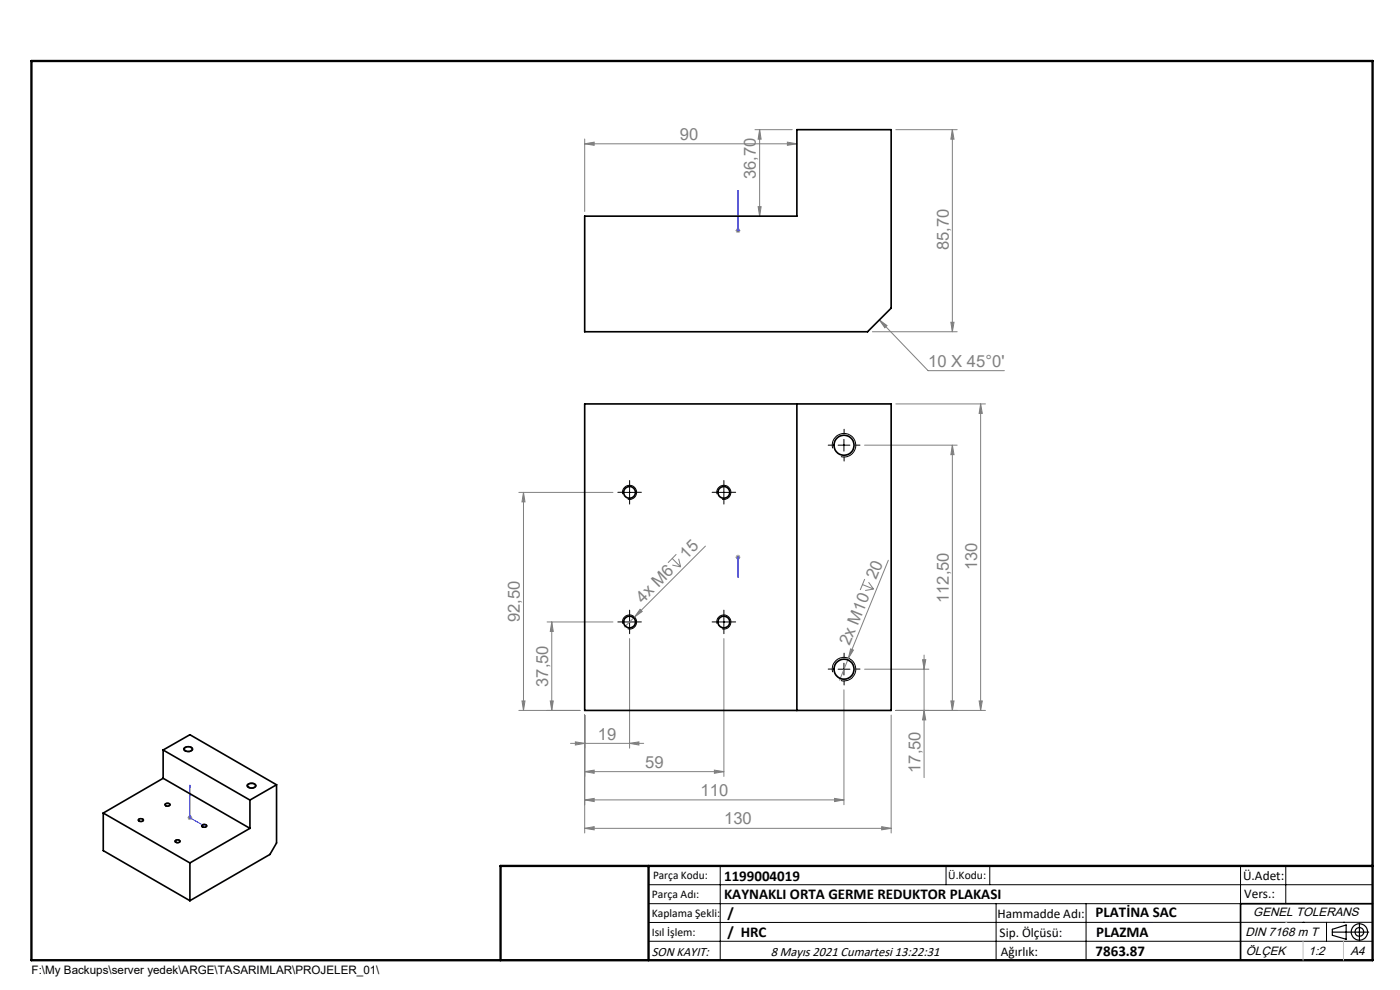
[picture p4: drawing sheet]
<svg xmlns="http://www.w3.org/2000/svg" width="297mm" height="210mm" viewBox="0 0 297 210" stroke-linecap="round" stroke-linejoin="round" font-family="sans-serif">
<g fill="none" stroke="#808080" stroke-width=".21">
<path d="M124 30.5l2-.3v.6zM124 29.5v15.4M124 30.5h45.1M160.2 27.5h7.9M161.1 27.5l.4 2h-.7zM161.1 27.5v18.4M167 30.2l2.1 .3-2.1 .3zM190 27.5h13.1M202 27.5l.4 2h-.7zM202 27.5v42.9M156 48.9h1.1M156.2 48.6l.7 .7"/>
<path d="M156.6 48.4v1M156.9 48.6l-.7 .7M160.8 43.8h.7l-.4 2.1zM185.1 70.4h18M186.5 67.9l1.7 1.2-.5 .4zM186.5 67.9l10.4 10.7h16.2M201.7 68.4h.7l-.4 2zM183.4 94.4h19.7M190 85.7h19.1M202 94.4l.4 2h-.7zM202 94.4v56.3M208 85.7l.4 2h-.7z"/>
<path d="M208 85.7v65M110.1 104.4h19.9M111.1 104.4l.3 2.1h-.7zM111.1 104.4v46.3M142.6 118.5l1.8 1.8M142.6 119.9l1.8 .4M143.5 117.6l-1.8 1.8M144 118.5l.4 1.8M149.6 115.8l-17.1 17.2M156 118.2h1.1M156.2 117.9l.7 .7M156.6 117.7v1"/>
<path d="M156.9 117.9l-.7 .7M188.5 118.8l-8.5 20.8M116.1 131.9h13.9M117.1 131.9l.3 2h-.7zM117.1 131.9v18.8M133.6 135.5v23.2M135.8 129.2l.4 .5-1.6 1.2zM153.6 135.5v29.2M180 139.6l-1.9 4.7M180.4 137.6l.6 .3-1 1.7zM183 124l2.3 .9M183.4 122.8l-.9 2.4"/>
<path d="M184.3 123.5l1 1.4M185.3 124.9l-1.7 .4M195.7 139.9h.7l-.4 2zM196 139v26M110.1 150.7h12.9M110.7 148.7h.7l-.3 2zM116.7 148.7h.7l-.3 2zM121 157.7h15.6M122.1 157.4l1.9 .3-1.9 .3zM124 151.7v25M133.6 157.7l1.9-.3v.6zM179 146.3v24.4"/>
<path d="M183.4 141.9h13.7M189.1 151.7v25M190 150.7h19.1M196 150.7l.4 2h-.7zM201.7 148.7h.7l-.4 2zM207.7 148.7h.7l-.4 2zM39.8 173.5h1M39.9 173.1l.7 .7M40.3 173v.9M40.6 173.1l-.7 .7M124 163.7l2-.3v.6zM124 169.7l2-.3v.6z"/>
<path d="M124 175.7l2-.3v.6zM124 163.7h29.6M124 169.7h55M124 175.7h65.1M151.6 163.4l2 .3-2 .3zM177.1 169.4l1.9 .3-1.9 .3zM187 175.4l2.1 .3-2.1 .3z"/>
</g>
<g fill="none" stroke="#000" stroke-width=".21">
<path d="M176.6 95.1a2.51 2.51 0 0 1 2.2-3.2 2.51 2.51 0 0 1 2.8 2.8 2.51 2.51 0 0 1-3.2 2.2M177.8 94.4h2.5M179 93.2v2.5M132.1 104.8a1.5 1.5 0 0 1 1.3-1.8 1.5 1.5 0 0 1 1.7 1.6 1.5 1.5 0 0 1-1.9 1.3M132.3 104.4h2.5M133.6 103.2v2.5M152.1 104.8a1.5 1.5 0 0 1 1.3-1.8 1.5 1.5 0 0 1 1.7 1.6 1.5 1.5 0 0 1-1.9 1.3M152.3 104.4h2.5M153.6 103.2v2.5M132.1 132.3a1.49 1.49 0 0 1 1.3-1.8 1.49 1.49 0 0 1 1.6 1.6 1.49 1.49 0 0 1-1.8 1.3M132.3 131.9h2.5M133.6 130.7v2.5"/>
<path d="M152.1 132.3a1.49 1.49 0 0 1 1.3-1.8 1.49 1.49 0 0 1 1.6 1.6 1.49 1.49 0 0 1-1.8 1.3M152.3 131.9h2.5M153.6 130.7v2.5M39.2 158.5a1.15 1.15 0 0 1 1.7 .5 1.18 1.18 0 0 1-2-.2zM176.6 142.6a2.5 2.5 0 0 1 2.2-3.2 2.5 2.5 0 0 1 2.7 2.8 2.5 2.5 0 0 1-3.1 2.1M177.8 141.9h2.5M179 140.7v2.5M29.4 173.8l.1-.1a.65 .65 0 0 1 1 .4 .66 .66 0 0 1-.7 .2 .66 .66 0 0 1-.5-.4zM35.1 170.5a.62 .62 0 0 1 1 .3 .66 .66 0 0 1-.6 .2 .66 .66 0 0 1-.5-.4zM37.1 178.4a.66 .66 0 0 1 .6-.3 .66 .66 0 0 1 .5 .4 .66 .66 0 0 1-.6 .3 .66 .66 0 0 1-.5-.4zM42.8 175a.79 .79 0 0 1 1.1 .2 .62 .62 0 0 1-.6 .3 .62 .62 0 0 1-.5-.4zM52.5 166.4a1.12 1.12 0 0 1 1.8 .3 1.15 1.15 0 0 1-1.9-.1z"/>
<path d="M137.6 187.7h153.6M137.6 191.7h153.6M137.6 199.7h153.6M152.8 183.7v20M200.7 183.7v4M210 183.7v4M211.3 191.7v12M230.4 191.7v12M263.2 183.7v20M272.8 183.7v8M276.4 195.6h.1M281.4 195.6v4.1"/>
<path d="M285 195.6h.1M291.2 195.6l-153.6 .1"/>
</g>
<g fill="none" stroke="#000" stroke-width=".25">
<path d="M282.6 197.7h7.8M282.6 197.1l3-.9v3l-3-.8zM288.4 195.8v3.8M106.2 203.7h185"/>
<circle cx="288.4" cy="197.7" r="1.74"/>
<circle cx="288.4" cy="197.7" r=".93"/>
</g>
<path d="M156.6 48.8v.2zM156.6 40.5v.4v-.4M156.6 48.9h.1M156.6 40.5v8.4M156.6 118.1v.2zM156.6 118.2h.1M156.6 118.2v4.2M156.6 122.4v-.4v.4M40.3 166.5l.1 .4-.2-.1zM40.3 166.5v7l3 1.7M43 174.9l.3 .3-.3-.1z" fill="none" stroke="#00f" stroke-width=".21"/>
<g fill="none" stroke="#000" stroke-width=".21" stroke-dasharray="15.2 1.3 1.3 1.3">
<path d="M176.6 94.4h-.9M179.1 91.9v-.8M179.1 96.9v.9M181.6 94.4h.8M132.3 104.4h-1.2M133.6 103.2v-1.3M133.6 105.7v1.2M134.8 104.4h1.3M152.3 104.4h-1.2M153.6 103.2v-1.3M153.6 105.7v1.2M154.8 104.4h1.3"/>
<path d="M132.3 131.9h-1.2M133.6 130.7v-1.3M133.6 133.2v1.2M134.8 131.9h1.3M152.3 131.9h-1.2M153.6 130.7v-1.3M153.6 133.2v1.2M154.8 131.9h1.3M179.1 139.4v-.8M176.6 141.9h-.9M179.1 144.4v.9M181.6 141.9h.8"/>
</g>
<path d="M291.2 191.7h-28v12" fill="none" stroke="#000" stroke-width=".35"/>
<path d="M6.7 12.9h284.5v190.8h-284.5zM137.6 183.7v20M291.2 183.7h-185v20" fill="none" stroke="#000" stroke-width=".5"/>
<path d="M276.4 199.7v4M285 199.7v4" fill="none" stroke="#c0c0c0" stroke-width=".21"/>
<path d="M272.8 195.6h.1" fill="none" stroke="#c0c0c0" stroke-width=".25"/>
<g fill="#00f">
<path d="M156.6 48.8v.2zM156.6 40.5v.4z"/>
<path d="M156.6 122v.4zM156.6 118.1v.2z"/>
<path d="M43 174.9l.3 .3-.3-.1zM40.3 166.5l.1 .4-.2-.1z"/>
</g>
<g fill="#808080">
<path d="M135.8 129.2l.4 .5-1.6 1.2z"/>
<path d="M180.4 137.6l.6 .3-1 1.7z"/>
<path d="M124 30.5l2-.3v.6zM167 30.2l2.1 .3-2.1 .3zM186.5 67.9l1.7 1.2-.5 .4zM122.1 157.4l1.9 .3-1.9 .3zM133.6 157.7l1.9-.3v.6zM124 163.7l2-.3v.6zM151.6 163.4l2 .3-2 .3zM124 169.7l2-.3v.6zM177.1 169.4l1.9 .3-1.9 .3zM124 175.7l2-.3v.6zM187 175.4l2.1 .3-2.1 .3z"/>
<path d="M116.7 148.7h.7l-.3 2zM117.1 131.9l.3 2h-.7zM110.7 148.7h.7l-.3 2zM111.1 104.4l.3 2.1h-.7zM196 150.7l.4 2h-.7zM195.7 139.9h.7l-.4 2zM201.7 148.7h.7l-.4 2zM202 94.4l.4 2h-.7z"/>
<path d="M160.8 43.8h.7l-.4 2.1zM161.1 27.5l.4 2h-.7zM207.7 148.7h.7l-.4 2zM208 85.7l.4 2h-.7z"/>
<path d="M202 27.5l.4 2h-.7zM201.7 68.4h.7l-.4 2z"/>
</g>
<g fill="none" stroke="#000" stroke-width=".35">
<path d="M124 45.9h45.1v-18.4h20v37.9l-5.1 5h-60zM124 85.7h65.1v65h-65.1zM169.1 85.7v65M34.6 159.1v6M34.6 159.1l18.4 10.6M34.6 159.1l5.7-3.3 18.4 10.7M39.2 158.6a.99 .99 0 0 1 1.6 .4 .98 .98 0 0 1-1.7-.2zM21.9 172.5v7.9l18.4 10.7M21.9 172.5l18.4 10.5M29.4 173.8a.57 .57 0 0 1 1 .2 .53 .53 0 0 1-.6 .2 .53 .53 0 0 1-.4-.4zM34.6 165.1l18.4 10.6M34.6 165.1l-12.7 7.4"/>
<path d="M35.1 170.6a.56 .56 0 0 1 .9 .2 .53 .53 0 0 1-.5 .2 .53 .53 0 0 1-.4-.4zM37.3 178.3a.46 .46 0 0 1 .5-.2 .46 .46 0 0 1 .3 .5 .45 .45 0 0 1-.6 .2 .45 .45 0 0 1-.2-.5zM42.9 175.1a.47 .47 0 0 1 .5-.2 .47 .47 0 0 1 .3 .4 .49 .49 0 0 1-.5 .2 .49 .49 0 0 1-.3-.4zM52.6 166.4a.99 .99 0 0 1 1.6 .3 .98 .98 0 0 1-1.7-.1zM53 175.7l-12.7 7.3M53 169.7v6M58.7 166.5l-5.7 3.2M58.7 166.5v12.3l-1.4 2.4-17 9.9M40.3 183v8.1"/>
<circle cx="179.1" cy="94.4" r="2.14"/>
<circle cx="133.5" cy="104.4" r="1.25"/>
<circle cx="153.5" cy="104.4" r="1.25"/>
<circle cx="133.5" cy="131.9" r="1.24"/>
<circle cx="153.5" cy="131.9" r="1.24"/>
<circle cx="179" cy="141.9" r="2.13"/>
</g>
<g font-size="3.5" fill="#808080">
<text x="144.2" y="29.7">90</text>
<text x="160.4" y="38.1" transform="rotate(-90 160.4 38.1)">36,70</text>
<text x="201.3" y="53.1" transform="rotate(-90 201.3 53.1)">85,70</text>
<text x="196.9" y="77.8">10 X 45°0'</text>
<text x="145.7" y="118.7" transform="rotate(-45 145.7 118.7)">15</text>
<text x="185.9" y="123.1" transform="rotate(-68 185.9 123.1)">20</text>
<text x="207.3" y="121" transform="rotate(-90 207.3 121)">130</text>
<text x="110.3" y="132" transform="rotate(-90 110.3 132)">92,50</text>
<text x="136.4" y="128" transform="rotate(-45 136.4 128)">4x M6</text>
<text x="201.3" y="127.9" transform="rotate(-90 201.3 127.9)">112,50</text>
<text x="180.2" y="137.1" transform="rotate(-68 180.2 137.1)">2x M10</text>
<text x="116.3" y="145.7" transform="rotate(-90 116.3 145.7)">37,50</text>
<text x="126.9" y="156.9">19</text>
<text x="136.9" y="162.9">59</text>
<text x="195.3" y="163.9" transform="rotate(-90 195.3 163.9)">17,50</text>
<text x="148.6" y="168.9">110</text>
<text x="153.6" y="174.9">130</text>
</g>
<g font-size="3.2">
<text x="153.6" y="190.8">KAYNAKLI ORTA GERME REDUKTOR PLAKASI</text>
<text x="153.6" y="186.8">1199004019</text>
<text x="154.3" y="194.8">/</text>
<text x="232.4" y="194.5">PLATİNA SAC</text>
<text x="154.3" y="198.8">/ HRC</text>
<text x="232.4" y="202.8">7863.87</text>
<text x="232.5" y="198.8">PLAZMA</text>
</g>
<g font-size="2.8">
<text x="263.7" y="186.7">Ü.Adet:</text>
<text x="263.9" y="190.5">Vers.:</text>
<text x="211.6" y="194.8">Hammadde Adı:</text>
<text x="138.3" y="202.8">SON KAYIT:</text>
<text x="163.5" y="202.8">8 Mayıs 2021 Cumartesi 13:22:31</text>
<text x="212.1" y="198.7">Sip. Ölçüsü:</text>
<text x="212.3" y="202.7">Ağırlık:</text>
</g>
<g font-size="2.6">
<text x="265.9" y="194.4">GENEL TOLERANS</text>
<text x="264.2" y="198.5">DIN 7168 m T</text>
<text x="264.3" y="202.6">ÖLÇEK</text>
<text x="277.6" y="202.6">1:2</text>
<text x="286.5" y="202.6">A4</text>
</g>
<g font-size="2.5">
<text x="138.3" y="190.5">Parça Adı:</text>
<text x="138.5" y="186.5">Parça Kodu:</text>
<text x="201.2" y="186.5">Ü.Kodu:</text>
<text x="138.3" y="194.5">Kaplama Şekli:</text>
<text x="138.3" y="198.6">Isıl İşlem:</text>
<text x="6.7" y="206.7">F:\My Backups\server yedek\ARGE\TASARIMLAR\PROJELER_01\</text>
</g>
</svg>
